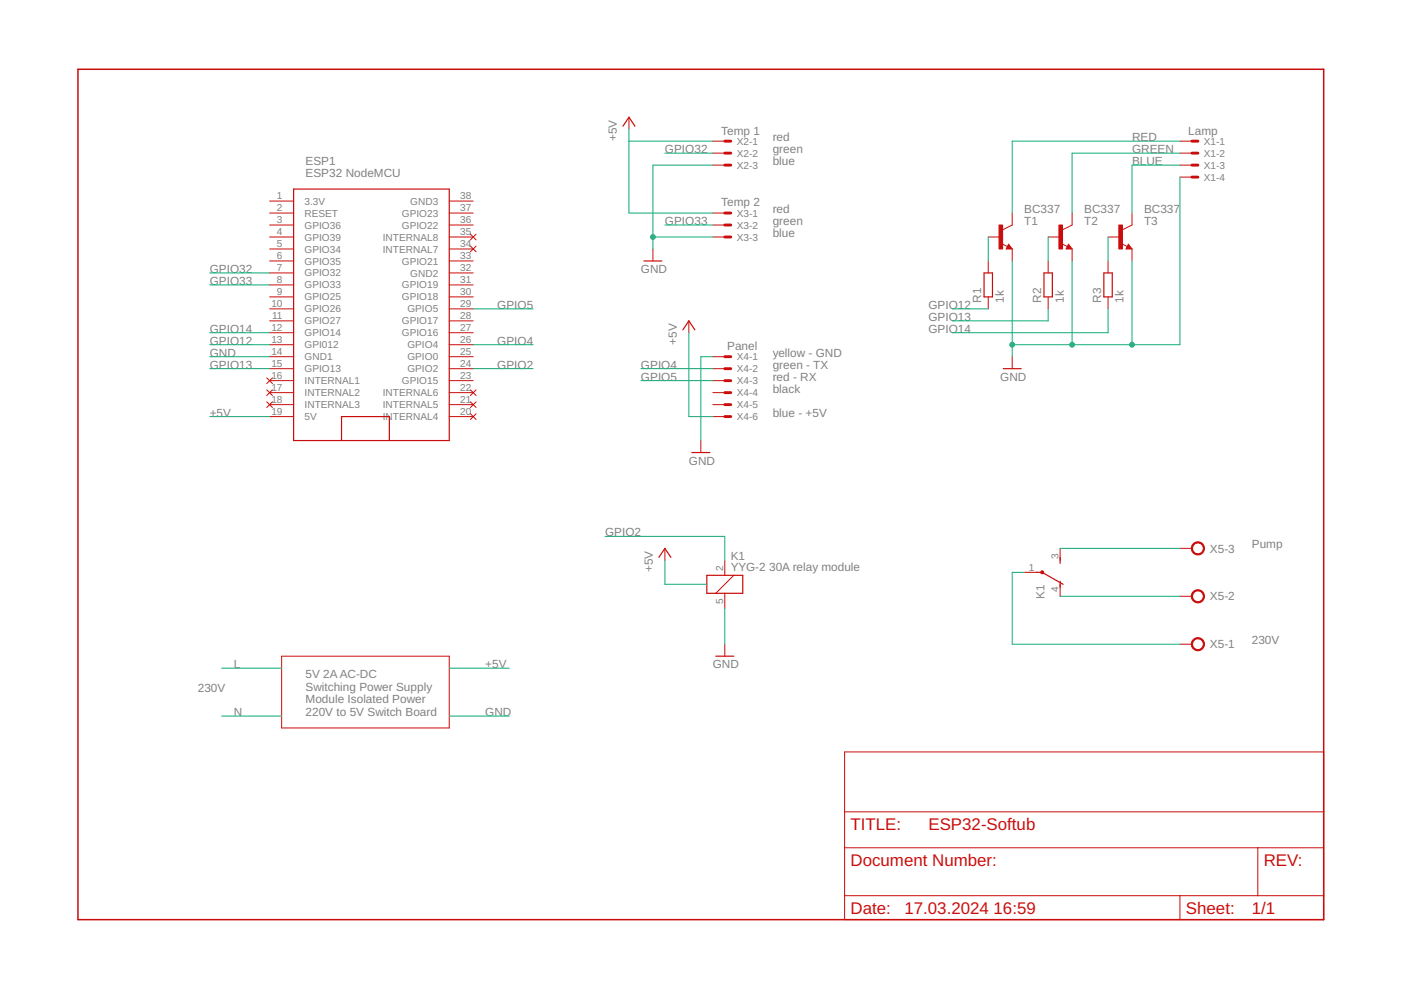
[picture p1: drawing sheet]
<svg xmlns="http://www.w3.org/2000/svg" width="297mm" height="210mm" viewBox="0 0 297 210" stroke-linecap="round" stroke-linejoin="round" font-family="sans-serif">
<g fill="none" stroke="#c90d0c" stroke-width=".21">
<path d="M133.3 24.8v2.6M151.1 29.9h2.6M151.1 32.5h2.6M151.1 35h2.6M250.2 29.9h2.5M250.2 32.5h2.5M250.2 35h2.5M250.2 37.5h2.5M57.2 42.6h5.1M57.2 45.2h5.1M57.2 47.7h5.1M57.2 50.2h5.1"/>
<path d="M57.2 52.8h5.1M57.2 55.3h5.1M57.2 57.9h5.1M95.2 42.6h5.1M95.2 45.2h5.1M95.2 47.7h5.1M95.2 50.2h5.1M95.2 52.8h5.1M95.2 55.3h5.1M95.2 57.9h5.1M99.7 52.2l1.2 1.2M99.7 49.6l1.2 1.3"/>
<path d="M100.9 52.2l-1.2 1.2M100.9 49.6l-1.2 1.3M138.4 52.8v2.5M151.1 45.2h2.6M151.1 47.7h2.6M151.1 50.2h2.6M209.5 50.2h2.6M209.5 55.3v2.6M212.4 51.7l1.2 .6M213.8 51.8l.8 1h-1.3zM214.6 45.2v2.5l-2 1M214.6 52.8v2.5"/>
<path d="M222.2 50.2h2.6M222.2 55.3v2.6M225.1 51.7l1.2 .6M226.5 51.8l.8 1h-1.3zM227.3 45.2v2.5l-2 1M227.3 52.8v2.5M234.9 50.2h2.6M234.9 55.3v2.6M237.8 51.7l1.2 .6M239.2 51.8l.8 1h-1.3zM240 45.2v2.5l-2 1M240 52.8v2.5"/>
<path d="M57.2 60.4h5.1M57.2 62.9h5.1M57.2 65.5h5.1M57.2 68h5.1M57.2 70.5h5.1M57.2 73.1h5.1M57.2 75.6h5.1M57.2 78.2h5.1M95.2 60.4h5.1M95.2 62.9h5.1M95.2 65.5h5.1M95.2 68h5.1"/>
<path d="M95.2 70.5h5.1M95.2 73.1h5.1M95.2 75.6h5.1M95.2 78.2h5.1M146 68v2.5M151.1 75.6h2.6M151.1 78.2h2.6M209.5 62.9v2.6M214.6 75.6v2.6M222.2 62.9v2.6M234.9 62.9v2.6M56.6 80.1l1.2 1.2"/>
<path d="M56.6 82.7l1.2 1.2M56.6 85.2l1.2 1.2M57.2 80.7h5.1M57.2 83.2h5.1M57.2 85.8h5.1M57.2 88.3h5.1M57.8 80.1l-1.2 1.2M57.8 82.7l-1.2 1.2M57.8 85.2l-1.2 1.2M95.2 80.7h5.1M95.2 83.2h5.1M95.2 85.8h5.1"/>
<path d="M95.2 88.3h5.1M99.7 87.7l1.2 1.2M99.7 85.2l1.2 1.2M99.7 82.7l1.2 1.2M100.9 87.7l-1.2 1.2M100.9 85.2l-1.2 1.2M100.9 82.7l-1.2 1.2M148.6 93.4v2.5M151.1 80.7h2.6M151.1 83.2h2.6M151.1 85.8h2.6M151.1 88.3h2.6"/>
<path d="M141 116.3v2.5M153.7 118.8v3.2M224.8 116.3v2.5M250.2 116.3h2.5M59.7 139.1h35.5v15.2h-35.5zM153.7 125.8v3.2M153.7 136.6v2.5M155.6 122l-3.8 3.8M217.1 121.3h2.6M224.8 123.9v2.5M250.2 136.6h2.5M250.2 126.4h2.5"/>
<path d="M179.1 159.4h101.5v35.6h-101.5zM179.1 179.7h101.5M179.1 172.1h101.5M266.7 179.7v10.2M179.1 189.9h101.5M250.2 189.9v5.1"/>
</g>
<g fill="none" stroke="#c90d0c" stroke-width=".25">
<path d="M132.1 26.8l1.2-2 1.3 2M62.3 40.1h32.9v53.3h-32.9zM136.5 55.3h3.8M208.6 57.9h1.8v5h-1.8zM213.8 52.3l.2 .2h-.4l.2-.5 .6 .7h-.8M221.3 57.9h1.8v5h-1.8zM226.5 52.3l.2 .2h-.4l.2-.5 .6 .7h-.8M234 57.9h1.8v5h-1.8zM239.2 52.3l.2 .2h-.4l.2-.5 .6 .7h-.8M144.8 69.9l1.2-1.9 1.3 1.9M212.7 78.2h3.8M72.4 93.4v-5.1h10.1v5.1"/>
<path d="M146.7 95.9h3.8M139.7 118.2l1.3-1.9 1.2 1.9M224.8 118.2v1.2M149.9 122h7.6v3.8h-7.6zM151.8 139.1h3.8M219.7 121.3h1.3l4.4 2.6M224.8 123.3v1.2"/>
</g>
<path d="M16.5 14.7h264.1v180.3h-264.1z" fill="none" stroke="#c90d0c" stroke-width=".32"/>
<g fill="#c90d0c" stroke="#c90d0c" stroke-width=".21">
<path d="M211.8 47.7h.8v5.1h-.8z"/>
<path d="M224.5 47.7h.8v5.1h-.8z"/>
<path d="M237.2 47.7h.8v5.1h-.8z"/>
</g>
<g fill="none" stroke="#c90d0c" stroke-width=".61">
<path d="M153.7 29.9h1.2M153.7 32.5h1.2M153.7 35h1.2M252.7 29.9h1.3M252.7 32.5h1.3M252.7 35h1.3M252.7 37.5h1.3M153.7 45.2h1.2M153.7 47.7h1.2M153.7 50.2h1.2M153.7 75.6h1.2M153.7 78.2h1.2"/>
<path d="M153.7 80.7h1.2M153.7 83.2h1.2M153.7 85.8h1.2M153.7 88.3h1.2"/>
</g>
<g fill="#c90d0c" stroke="#c90d0c" stroke-width=".21">
<path d="M253 135.6a1.39 1.39 0 0 1 2.2 .3 1.39 1.39 0 0 1-.9 2 1.39 1.39 0 0 1-1.7-1.3h.2a1.15 1.15 0 0 1 1.6-1.1 1.15 1.15 0 0 1 .3 1.9 1.15 1.15 0 0 1-1.8-.5l-.1-.3h-.2z" fill-rule="evenodd"/>
<path d="M253 125.5a1.39 1.39 0 0 1 2.2 .2 1.39 1.39 0 0 1-.9 2.1 1.39 1.39 0 0 1-1.7-1.4h.2a1.15 1.15 0 0 1 1.6-1.1 1.15 1.15 0 0 1 .3 2 1.15 1.15 0 0 1-1.8-.6l-.1-.3h-.2z" fill-rule="evenodd"/>
<path d="M253 115.3a1.39 1.39 0 0 1 2.2 .3 1.39 1.39 0 0 1-.9 2 1.39 1.39 0 0 1-1.7-1.3h.2a1.15 1.15 0 0 1 1.6-1.1 1.15 1.15 0 0 1 .3 1.9 1.15 1.15 0 0 1-1.8-.6l-.1-.2h-.2z" fill-rule="evenodd"/>
<circle cx="221" cy="121.3" r=".33"/>
</g>
<g fill="none" stroke="#0dab76" stroke-width=".21">
<path d="M133.3 29.9h17.8M133.3 27.4v17.8h17.8M141 32.5h10.1M151.1 35h-12.7v17.8M250.2 37.5v35.6h-35.6M250.2 35h-10.2v10.2M250.2 29.9h-35.6v15.3M250.2 32.5h-22.9v12.7M44.5 57.9h12.7M138.4 50.2h12.7M141 47.7h10.1M209.5 50.2v5.1"/>
<path d="M214.6 55.3v20.3M222.2 50.2v5.1M227.3 55.3v17.8M234.9 50.2v5.1M240 55.3v17.8M44.5 73.1h12.7M44.5 78.2h12.7M44.5 70.5h12.7M44.5 75.6h12.7M44.5 60.4h12.7M100.3 65.5h12.7M100.3 73.1h12.7"/>
<path d="M100.3 78.2h12.7M135.9 78.2h15.2M146 70.5v17.8h5.1M151.1 75.6h-2.5v17.8M201.9 65.5h7.6M222.2 65.5v2.5h-20.3M234.9 65.5v5h-33M44.5 88.3h12.7M135.9 80.7h15.2M128.3 113.7h25.4v5.1M141 118.8v5.1h8.9M224.8 116.3h25.4"/>
<path d="M153.7 129v7.6M217.1 121.3h-2.5v15.3h35.6M224.8 126.4h25.4M47 151.8h12.7M47 141.7h12.7M95.2 151.8h12.7M95.2 141.7h12.7"/>
</g>
<g fill="#0dab76" stroke="#0dab76" stroke-width=".21">
<circle cx="227.3" cy="73.1" r=".51"/>
<circle cx="214.6" cy="73.1" r=".51"/>
<circle cx="240" cy="73.1" r=".51"/>
<circle cx="138.4" cy="50.2" r=".51"/>
</g>
<g font-size="3.6" fill="#c90d0c">
<text x="180.3" y="175.9">TITLE:</text>
<text x="196.8" y="175.9">ESP32-Softub</text>
<text x="180.3" y="183.6">Document Number:</text>
<text x="267.9" y="183.6">REV:</text>
<text x="180.3" y="193.7">Date:</text>
<text x="191.8" y="193.7">17.03.2024</text>
<text x="210.7" y="193.7">16:59</text>
<text x="251.4" y="193.7">Sheet:</text>
<text x="265.4" y="193.7">1/1</text>
</g>
<g font-size="2.5" fill="#808080">
<text x="130.8" y="29.9" transform="rotate(-90 130.8 29.9)">+5V</text>
<text x="152.9" y="28.5">Temp 1</text>
<text x="163.8" y="29.9">red</text>
<text x="240" y="29.9">RED</text>
<text x="251.9" y="28.5">Lamp</text>
<text x="64.8" y="35">ESP1</text>
<text x="141" y="32.5">GPIO32</text>
<text x="163.8" y="35">blue</text>
<text x="163.8" y="32.5">green</text>
<text x="240" y="35">BLUE</text>
<text x="240" y="32.5">GREEN</text>
<text x="64.8" y="37.5">ESP32 NodeMCU</text>
<text x="141" y="47.7">GPIO33</text>
<text x="152.9" y="43.8">Temp 2</text>
<text x="163.8" y="45.2">red</text>
<text x="163.8" y="47.7">green</text>
<text x="217.2" y="45.2">BC337</text>
<text x="217.2" y="47.7">T1</text>
<text x="229.9" y="45.2">BC337</text>
<text x="229.9" y="47.7">T2</text>
<text x="242.6" y="45.2">BC337</text>
<text x="242.6" y="47.7">T3</text>
<text x="163.8" y="50.2">blue</text>
<text x="44.5" y="57.9">GPIO32</text>
<text x="135.9" y="57.9">GND</text>
<text x="44.5" y="60.4">GPIO33</text>
<text x="105.4" y="65.5">GPIO5</text>
<text x="196.8" y="65.5">GPIO12</text>
<text x="208" y="64.2" transform="rotate(-90 208 64.2)">R1</text>
<text x="212.8" y="64.2" transform="rotate(-90 212.8 64.2)">1k</text>
<text x="220.7" y="64.2" transform="rotate(-90 220.7 64.2)">R2</text>
<text x="225.5" y="64.2" transform="rotate(-90 225.5 64.2)">1k</text>
<text x="233.4" y="64.2" transform="rotate(-90 233.4 64.2)">R3</text>
<text x="238.2" y="64.2" transform="rotate(-90 238.2 64.2)">1k</text>
<text x="44.5" y="70.6">GPIO14</text>
<text x="196.8" y="68">GPIO13</text>
<text x="196.8" y="70.6">GPIO14</text>
<text x="44.5" y="73.1">GPIO12</text>
<text x="44.5" y="75.6">GND</text>
<text x="105.4" y="73.1">GPIO4</text>
<text x="143.5" y="73.1" transform="rotate(-90 143.5 73.1)">+5V</text>
<text x="154.2" y="74.1">Panel</text>
<text x="163.8" y="75.6">yellow - GND</text>
<text x="44.5" y="78.2">GPIO13</text>
<text x="105.4" y="78.2">GPIO2</text>
<text x="135.9" y="78.2">GPIO4</text>
<text x="135.9" y="80.7">GPIO5</text>
<text x="163.8" y="78.2">green - TX</text>
<text x="163.8" y="80.7">red - RX</text>
<text x="163.8" y="83.3">black</text>
<text x="212.1" y="80.7">GND</text>
<text x="44.5" y="88.3">+5V</text>
<text x="163.8" y="88.3">blue - +5V</text>
<text x="146" y="98.5">GND</text>
<text x="128.3" y="113.7">GPIO2</text>
<text x="154.9" y="118.8">K1</text>
<text x="256.5" y="117.2">X5-3</text>
<text x="265.4" y="116.3">Pump</text>
<text x="138.4" y="121.3" transform="rotate(-90 138.4 121.3)">+5V</text>
<text x="154.9" y="121">YYG-2</text>
<text x="163.1" y="121">30A relay module</text>
<text x="221.5" y="127" transform="rotate(-90 221.5 127)">K1</text>
<text x="256.5" y="127.3">X5-2</text>
<text x="256.5" y="137.5">X5-1</text>
<text x="265.4" y="136.6">230V</text>
<text x="49.5" y="141.7">L</text>
<text x="64.8" y="143.8">5V 2AAC-DC</text>
<text x="102.9" y="141.7">+5V</text>
<text x="151.1" y="141.7">GND</text>
<text x="41.9" y="146.7">230V</text>
<text x="64.8" y="146.5">Switching Power Supply</text>
<text x="64.8" y="149.2">Module Isolated Power</text>
<text x="49.5" y="151.8">N</text>
<text x="64.8" y="151.8">220V to 5V Switch Board</text>
<text x="102.9" y="151.8">GND</text>
</g>
<g font-size="2.1" fill="#808080">
<text x="156.2" y="30.7">X2-1</text>
<text x="156.2" y="33.2">X2-2</text>
<text x="156.2" y="35.8">X2-3</text>
<text x="255.2" y="30.7">X1-1</text>
<text x="255.2" y="33.2">X1-2</text>
<text x="255.2" y="35.8">X1-3</text>
<text x="255.2" y="38.3">X1-4</text>
<text x="58.7" y="42.3">1</text>
<text x="58.7" y="44.8">2</text>
<text x="58.7" y="47.3">3</text>
<text x="64.6" y="43.4">3.3V</text>
<text x="64.6" y="45.9">RESET</text>
<text x="85.2" y="45.9">GPIO23</text>
<text x="87" y="43.4">GND3</text>
<text x="97.6" y="47.3">36</text>
<text x="97.6" y="44.8">37</text>
<text x="97.6" y="42.3">38</text>
<text x="156.2" y="45.9">X3-1</text>
<text x="58.7" y="49.9">4</text>
<text x="58.7" y="52.4">5</text>
<text x="64.6" y="48.5">GPIO36</text>
<text x="64.6" y="51">GPIO39</text>
<text x="64.6" y="53.5">GPIO34</text>
<text x="81.2" y="53.5">INTERNAL7</text>
<text x="81.2" y="51">INTERNAL8</text>
<text x="85.2" y="48.5">GPIO22</text>
<text x="97.6" y="52.4">34</text>
<text x="97.6" y="49.9">35</text>
<text x="156.2" y="48.5">X3-2</text>
<text x="156.2" y="51">X3-3</text>
<text x="58.7" y="55">6</text>
<text x="58.7" y="57.5">7</text>
<text x="64.6" y="56.1">GPIO35</text>
<text x="64.6" y="58.6">GPIO32</text>
<text x="85.2" y="56.1">GPIO21</text>
<text x="87" y="58.6">GND2</text>
<text x="97.6" y="57.5">32</text>
<text x="97.6" y="55">33</text>
<text x="57.5" y="65.1">10</text>
<text x="58.7" y="60">8</text>
<text x="58.7" y="62.6">9</text>
<text x="64.6" y="61.2">GPIO33</text>
<text x="64.6" y="63.7">GPIO25</text>
<text x="85.2" y="63.7">GPIO18</text>
<text x="85.2" y="61.2">GPIO19</text>
<text x="97.6" y="65.1">29</text>
<text x="97.6" y="62.6">30</text>
<text x="97.6" y="60">31</text>
<text x="57.5" y="70.2">12</text>
<text x="57.7" y="67.7">11</text>
<text x="64.6" y="66.2">GPIO26</text>
<text x="64.6" y="68.8">GPIO27</text>
<text x="64.6" y="71.3">GPIO14</text>
<text x="85.2" y="71.3">GPIO16</text>
<text x="85.2" y="68.8">GPIO17</text>
<text x="86.4" y="66.2">GPIO5</text>
<text x="97.6" y="70.2">27</text>
<text x="97.6" y="67.7">28</text>
<text x="57.5" y="72.7">13</text>
<text x="57.5" y="75.3">14</text>
<text x="57.5" y="77.8">15</text>
<text x="64.6" y="73.9">GPI012</text>
<text x="64.6" y="76.4">GND1</text>
<text x="86.4" y="76.4">GPIO0</text>
<text x="86.4" y="73.9">GPIO4</text>
<text x="97.6" y="77.8">24</text>
<text x="97.6" y="75.3">25</text>
<text x="97.6" y="72.7">26</text>
<text x="156.2" y="76.4">X4-1</text>
<text x="57.5" y="80.4">16</text>
<text x="57.5" y="82.9">17</text>
<text x="64.6" y="78.9">GPIO13</text>
<text x="64.6" y="81.5">INTERNAL1</text>
<text x="85.2" y="81.5">GPIO15</text>
<text x="86.4" y="78.9">GPIO2</text>
<text x="97.6" y="82.9">22</text>
<text x="97.6" y="80.4">23</text>
<text x="156.2" y="78.9">X4-2</text>
<text x="156.2" y="81.5">X4-3</text>
<text x="57.5" y="85.4">18</text>
<text x="57.5" y="88">19</text>
<text x="64.6" y="84">INTERNAL2</text>
<text x="64.6" y="86.6">INTERNAL3</text>
<text x="64.6" y="89.1">5V</text>
<text x="81.2" y="89.1">INTERNAL4</text>
<text x="81.2" y="86.6">INTERNAL5</text>
<text x="81.2" y="84">INTERNAL6</text>
<text x="97.6" y="88">20</text>
<text x="97.6" y="85.4">21</text>
<text x="156.2" y="84">X4-4</text>
<text x="156.2" y="86.6">X4-5</text>
<text x="156.2" y="89.1">X4-6</text>
<text x="224.4" y="118.5" transform="rotate(-90 224.4 118.5)">3</text>
<text x="153.3" y="121" transform="rotate(-90 153.3 121)">2</text>
<text x="218.2" y="121">1</text>
<text x="224.4" y="125.4" transform="rotate(-90 224.4 125.4)">4</text>
<text x="153.3" y="128" transform="rotate(-90 153.3 128)">5</text>
</g>
</svg>
